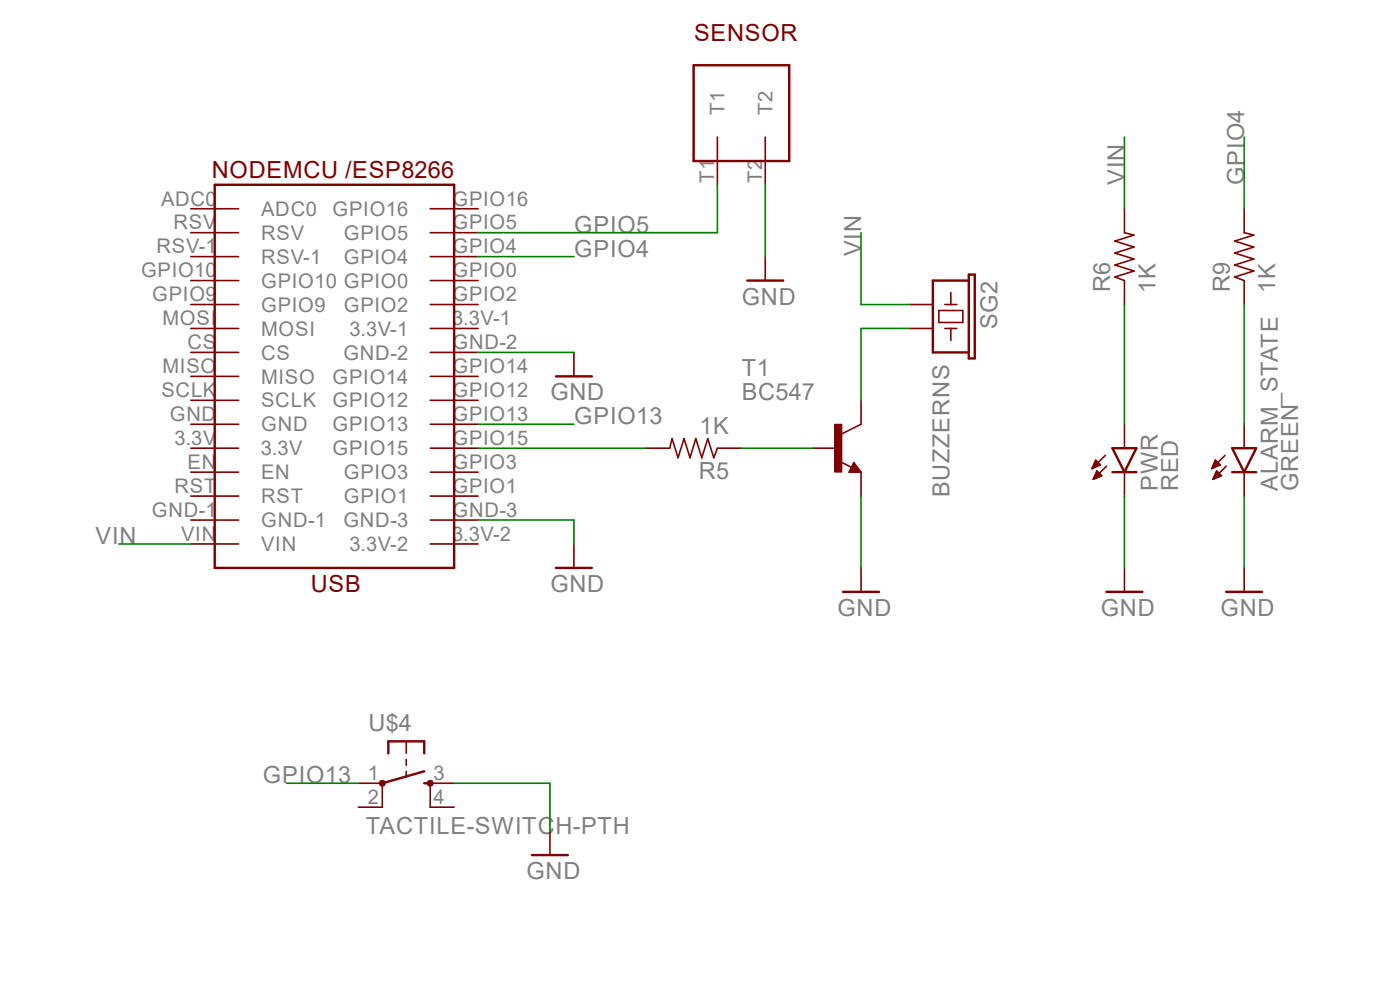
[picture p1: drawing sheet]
<?xml version="1.0" encoding="utf-8"?>
<!DOCTYPE eagle SYSTEM "eagle.dtd">
<!--
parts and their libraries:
SparkFun-Resistors: Licensing: Creative Commons ShareAlike 4.0 International - https://creativecommons.org/licenses/by-sa/4.0
-->
<eagle version="7.2.0">
<drawing>
<settings>
<setting alwaysvectorfont="no"/>
<setting verticaltext="up"/>
</settings>
<grid distance="0.1" unitdist="inch" unit="inch" style="lines" multiple="1" display="no" altdistance="0.01" altunitdist="inch" altunit="inch"/>
<schematic xreflabel="%F%N/%S" xrefpart="/%S.%C%R">
<libraries>
<library name="ESP8266 ESP32 ROINCO">
<symbols>
<symbol name="ROINCO_NODEMCU_ESP8266">
<pin name="ADC0" x="-17.78" y="12.7" length="middle"/>
<pin name="RSV" x="-17.78" y="10.16" length="middle"/>
<pin name="RSV-1" x="-17.78" y="7.62" length="middle"/>
<pin name="GPIO10" x="-17.78" y="5.08" length="middle"/>
<pin name="GPIO9" x="-17.78" y="2.54" length="middle"/>
<pin name="MOSI" x="-17.78" y="0" length="middle"/>
<pin name="CS" x="-17.78" y="-2.54" length="middle"/>
<pin name="MISO" x="-17.78" y="-5.08" length="middle"/>
<pin name="SCLK" x="-17.78" y="-7.62" length="middle"/>
<pin name="GND" x="-17.78" y="-10.16" length="middle"/>
<pin name="3.3V" x="-17.78" y="-12.7" length="middle"/>
<pin name="EN" x="-17.78" y="-15.24" length="middle"/>
<pin name="RST" x="-17.78" y="-17.78" length="middle"/>
<pin name="GND-1" x="-17.78" y="-20.32" length="middle"/>
<pin name="VIN" x="-17.78" y="-22.86" length="middle"/>
<pin name="GPIO16" x="12.7" y="12.7" length="middle" rot="R180"/>
<pin name="GPIO5" x="12.7" y="10.16" length="middle" rot="R180"/>
<pin name="GPIO4" x="12.7" y="7.62" length="middle" rot="R180"/>
<pin name="GPIO0" x="12.7" y="5.08" length="middle" rot="R180"/>
<pin name="GPIO2" x="12.7" y="2.54" length="middle" rot="R180"/>
<pin name="3.3V-1" x="12.7" y="0" length="middle" rot="R180"/>
<pin name="GND-2" x="12.7" y="-2.54" length="middle" rot="R180"/>
<pin name="GPIO14" x="12.7" y="-5.08" length="middle" rot="R180"/>
<pin name="GPIO12" x="12.7" y="-7.62" length="middle" rot="R180"/>
<pin name="GPIO13" x="12.7" y="-10.16" length="middle" rot="R180"/>
<pin name="GPIO15" x="12.7" y="-12.7" length="middle" rot="R180"/>
<pin name="GPIO3" x="12.7" y="-15.24" length="middle" rot="R180"/>
<pin name="GPIO1" x="12.7" y="-17.78" length="middle" rot="R180"/>
<pin name="GND-3" x="12.7" y="-20.32" length="middle" rot="R180"/>
<pin name="3.3V-2" x="12.7" y="-22.86" length="middle" rot="R180"/>
<text x="-5.08" y="-27.94" size="1.778" layer="94">USB</text>
<text x="10.16" y="17.78" size="1.778" layer="94" rot="R180">NODEMCU /ESP8266</text>
<wire x1="-15.24" y1="15.24" x2="10.16" y2="15.24" width="0.254" layer="94"/>
<wire x1="10.16" y1="15.24" x2="10.16" y2="-25.4" width="0.254" layer="94"/>
<wire x1="10.16" y1="-25.4" x2="-15.24" y2="-25.4" width="0.254" layer="94"/>
<wire x1="-15.24" y1="-25.4" x2="-15.24" y2="15.24" width="0.254" layer="94"/>
</symbol>
</symbols>
<devicesets>
<deviceset name="ROINCO_NODEMCU_ESP8266">
<gates>
<gate name="G$1" symbol="ROINCO_NODEMCU_ESP8266" x="-2.54" y="10.16"/>
</gates>
<devices>
<device name="" package="ROINCO_NODEMCU_ESP8266">
<connects>
<connect gate="G$1" pin="3.3V" pad="3.3V"/>
<connect gate="G$1" pin="3.3V-1" pad="3.3V-1"/>
<connect gate="G$1" pin="3.3V-2" pad="3.3V-2"/>
<connect gate="G$1" pin="ADC0" pad="ADC0"/>
<connect gate="G$1" pin="CS" pad="CS"/>
<connect gate="G$1" pin="EN" pad="EN"/>
<connect gate="G$1" pin="GND" pad="GND"/>
<connect gate="G$1" pin="GND-1" pad="GND-1"/>
<connect gate="G$1" pin="GND-2" pad="GND-2"/>
<connect gate="G$1" pin="GND-3" pad="GND-3"/>
<connect gate="G$1" pin="GPIO0" pad="GPIO0"/>
<connect gate="G$1" pin="GPIO1" pad="GPIO1"/>
<connect gate="G$1" pin="GPIO10" pad="GPIO10"/>
<connect gate="G$1" pin="GPIO12" pad="GPIO12"/>
<connect gate="G$1" pin="GPIO13" pad="GPIO13"/>
<connect gate="G$1" pin="GPIO14" pad="GPIO14"/>
<connect gate="G$1" pin="GPIO15" pad="GPIO15"/>
<connect gate="G$1" pin="GPIO16" pad="GPIO16"/>
<connect gate="G$1" pin="GPIO2" pad="GPIO2"/>
<connect gate="G$1" pin="GPIO3" pad="GPIO3"/>
<connect gate="G$1" pin="GPIO4" pad="GPIO4"/>
<connect gate="G$1" pin="GPIO5" pad="GPIO5"/>
<connect gate="G$1" pin="GPIO9" pad="GPIO9"/>
<connect gate="G$1" pin="MISO" pad="MISO"/>
<connect gate="G$1" pin="MOSI" pad="MOSI"/>
<connect gate="G$1" pin="RST" pad="RST"/>
<connect gate="G$1" pin="RSV" pad="RSV"/>
<connect gate="G$1" pin="RSV-1" pad="RSV-1"/>
<connect gate="G$1" pin="SCLK" pad="SCLK"/>
<connect gate="G$1" pin="VIN" pad="VIN"/>
</connects>
<technologies>
<technology name=""/>
</technologies>
</device>
</devices>
</deviceset>
</devicesets>
</library>
<library name="transistor">
<symbols>
<symbol name="NPN">
<wire x1="2.54" y1="2.54" x2="0.508" y2="1.524" width="0.1524" layer="94"/>
<wire x1="1.778" y1="-1.524" x2="2.54" y2="-2.54" width="0.1524" layer="94"/>
<wire x1="2.54" y1="-2.54" x2="1.27" y2="-2.54" width="0.1524" layer="94"/>
<wire x1="1.27" y1="-2.54" x2="1.778" y2="-1.524" width="0.1524" layer="94"/>
<wire x1="1.54" y1="-2.04" x2="0.308" y2="-1.424" width="0.1524" layer="94"/>
<wire x1="1.524" y1="-2.413" x2="2.286" y2="-2.413" width="0.254" layer="94"/>
<wire x1="2.286" y1="-2.413" x2="1.778" y2="-1.778" width="0.254" layer="94"/>
<wire x1="1.778" y1="-1.778" x2="1.524" y2="-2.286" width="0.254" layer="94"/>
<wire x1="1.524" y1="-2.286" x2="1.905" y2="-2.286" width="0.254" layer="94"/>
<wire x1="1.905" y1="-2.286" x2="1.778" y2="-2.032" width="0.254" layer="94"/>
<text x="-10.16" y="7.62" size="1.778" layer="95">&gt;NAME</text>
<text x="-10.16" y="5.08" size="1.778" layer="96">&gt;VALUE</text>
<rectangle x1="-0.254" y1="-2.54" x2="0.508" y2="2.54" layer="94"/>
<pin name="B" x="-2.54" y="0" visible="off" length="short" direction="pas" swaplevel="1"/>
<pin name="E" x="2.54" y="-5.08" visible="off" length="short" direction="pas" swaplevel="3" rot="R90"/>
<pin name="C" x="2.54" y="5.08" visible="off" length="short" direction="pas" swaplevel="2" rot="R270"/>
</symbol>
</symbols>
<devicesets>
<deviceset name="BC547" prefix="T">
<gates>
<gate name="G$1" symbol="NPN" x="0" y="0"/>
</gates>
<devices>
<device name="" package="TO92">
<connects>
<connect gate="G$1" pin="B" pad="2"/>
<connect gate="G$1" pin="C" pad="3"/>
<connect gate="G$1" pin="E" pad="1"/>
</connects>
<technologies>
<technology name=""/>
</technologies>
</device>
</devices>
</deviceset>
</devicesets>
</library>
<library name="TER CON 2PIN ROINCO">
<symbols>
<symbol name="TER_CON_2PIN_ROINCO">
<pin name="T1" x="-2.54" y="-7.62" length="middle" rot="R90"/>
<pin name="T2" x="2.54" y="-7.62" length="middle" rot="R90"/>
<wire x1="-5.08" y1="-5.08" x2="-5.08" y2="5.08" width="0.254" layer="94"/>
<wire x1="-5.08" y1="5.08" x2="5.08" y2="5.08" width="0.254" layer="94"/>
<wire x1="5.08" y1="5.08" x2="5.08" y2="-5.08" width="0.254" layer="94"/>
<wire x1="5.08" y1="-5.08" x2="-5.08" y2="-5.08" width="0.254" layer="94"/>
</symbol>
</symbols>
<devicesets>
<deviceset name="TER_CON_2PIN_ROINCO">
<gates>
<gate name="G$1" symbol="TER_CON_2PIN_ROINCO" x="2.54" y="-7.62"/>
</gates>
<devices>
<device name="PTH" package="TER_CON_2PIN_ROINCO">
<connects>
<connect gate="G$1" pin="T1" pad="T1"/>
<connect gate="G$1" pin="T2" pad="T2"/>
</connects>
<technologies>
<technology name=""/>
</technologies>
</device>
</devices>
</deviceset>
</devicesets>
</library>
<library name="SparkFun-Resistors">
<symbols>
<symbol name="RESISTOR">
<wire x1="-2.54" y1="0" x2="-2.159" y2="1.016" width="0.1524" layer="94"/>
<wire x1="-2.159" y1="1.016" x2="-1.524" y2="-1.016" width="0.1524" layer="94"/>
<wire x1="-1.524" y1="-1.016" x2="-0.889" y2="1.016" width="0.1524" layer="94"/>
<wire x1="-0.889" y1="1.016" x2="-0.254" y2="-1.016" width="0.1524" layer="94"/>
<wire x1="-0.254" y1="-1.016" x2="0.381" y2="1.016" width="0.1524" layer="94"/>
<wire x1="0.381" y1="1.016" x2="1.016" y2="-1.016" width="0.1524" layer="94"/>
<wire x1="1.016" y1="-1.016" x2="1.651" y2="1.016" width="0.1524" layer="94"/>
<wire x1="1.651" y1="1.016" x2="2.286" y2="-1.016" width="0.1524" layer="94"/>
<wire x1="2.286" y1="-1.016" x2="2.54" y2="0" width="0.1524" layer="94"/>
<text x="-3.81" y="1.4986" size="1.778" layer="95">&gt;NAME</text>
<text x="-3.81" y="-3.302" size="1.778" layer="96">&gt;VALUE</text>
<pin name="2" x="5.08" y="0" visible="off" length="short" direction="pas" swaplevel="1" rot="R180"/>
<pin name="1" x="-5.08" y="0" visible="off" length="short" direction="pas" swaplevel="1"/>
</symbol>
</symbols>
<devicesets>
<deviceset name="RESISTOR" prefix="R" uservalue="yes">
<gates>
<gate name="G$1" symbol="RESISTOR" x="0" y="0"/>
</gates>
<devices>
<device name="1206" package="1206">
<connects>
<connect gate="G$1" pin="1" pad="1"/>
<connect gate="G$1" pin="2" pad="2"/>
</connects>
<technologies>
<technology name=""/>
</technologies>
</device>
<device name="AXIAL-0.3" package="AXIAL-0.3">
<connects>
<connect gate="G$1" pin="1" pad="P$1"/>
<connect gate="G$1" pin="2" pad="P$2"/>
</connects>
<technologies>
<technology name=""/>
</technologies>
</device>
<device name="2010" package="R2010">
<connects>
<connect gate="G$1" pin="1" pad="1"/>
<connect gate="G$1" pin="2" pad="2"/>
</connects>
<technologies>
<technology name=""/>
</technologies>
</device>
<device name="0805-RES" package="0805">
<connects>
<connect gate="G$1" pin="1" pad="1"/>
<connect gate="G$1" pin="2" pad="2"/>
</connects>
<technologies>
<technology name=""/>
</technologies>
</device>
<device name="0603-RES" package="0603-RES">
<connects>
<connect gate="G$1" pin="1" pad="1"/>
<connect gate="G$1" pin="2" pad="2"/>
</connects>
<technologies>
<technology name=""/>
</technologies>
</device>
<device name="0603" package="0603-RES">
<connects>
<connect gate="G$1" pin="1" pad="1"/>
<connect gate="G$1" pin="2" pad="2"/>
</connects>
<technologies>
<technology name=""/>
</technologies>
</device>
<device name="PTH-1/6W" package="1/6W-RES">
<connects>
<connect gate="G$1" pin="1" pad="1"/>
<connect gate="G$1" pin="2" pad="2"/>
</connects>
<technologies>
<technology name=""/>
</technologies>
</device>
<device name="2512" package="R2512">
<connects>
<connect gate="G$1" pin="1" pad="1"/>
<connect gate="G$1" pin="2" pad="2"/>
</connects>
<technologies>
<technology name=""/>
</technologies>
</device>
<device name="PTH-1/4W" package="AXIAL-0.4">
<connects>
<connect gate="G$1" pin="1" pad="P$1"/>
<connect gate="G$1" pin="2" pad="P$2"/>
</connects>
<technologies>
<technology name=""/>
</technologies>
</device>
<device name="PTH-1/2W" package="AXIAL-0.5">
<connects>
<connect gate="G$1" pin="1" pad="P$1"/>
<connect gate="G$1" pin="2" pad="P$2"/>
</connects>
<technologies>
<technology name=""/>
</technologies>
</device>
<device name="PTH-1W" package="AXIAL-0.6">
<connects>
<connect gate="G$1" pin="1" pad="P$1"/>
<connect gate="G$1" pin="2" pad="P$2"/>
</connects>
<technologies>
<technology name=""/>
</technologies>
</device>
<device name="PTH-2W" package="AXIAL-0.8">
<connects>
<connect gate="G$1" pin="1" pad="P$1"/>
<connect gate="G$1" pin="2" pad="P$2"/>
</connects>
<technologies>
<technology name=""/>
</technologies>
</device>
<device name="KIT" package="AXIAL-0.3-KIT">
<connects>
<connect gate="G$1" pin="1" pad="P$1"/>
<connect gate="G$1" pin="2" pad="P$2"/>
</connects>
<technologies>
<technology name=""/>
</technologies>
</device>
<device name="EZ" package="AXIAL-0.3EZ">
<connects>
<connect gate="G$1" pin="1" pad="P$1"/>
<connect gate="G$1" pin="2" pad="P$2"/>
</connects>
<technologies>
<technology name=""/>
</technologies>
</device>
<device name="PTH-1/4W-VERT-KIT" package="AXIAL-0.1EZ">
<connects>
<connect gate="G$1" pin="1" pad="P$1"/>
<connect gate="G$1" pin="2" pad="P$2"/>
</connects>
<technologies>
<technology name=""/>
</technologies>
</device>
<device name="PTH-1/4W-VERT" package="AXIAL-0.1">
<connects>
<connect gate="G$1" pin="1" pad="P$1"/>
<connect gate="G$1" pin="2" pad="P$2"/>
</connects>
<technologies>
<technology name=""/>
</technologies>
</device>
<device name="0402" package="0402-RES">
<connects>
<connect gate="G$1" pin="1" pad="1"/>
<connect gate="G$1" pin="2" pad="2"/>
</connects>
<technologies>
<technology name=""/>
</technologies>
</device>
</devices>
</deviceset>
</devicesets>
</library>
<library name="SparkFun-LED">
<symbols>
<symbol name="LED">
<wire x1="1.27" y1="0" x2="0" y2="-2.54" width="0.254" layer="94"/>
<wire x1="0" y1="-2.54" x2="-1.27" y2="0" width="0.254" layer="94"/>
<wire x1="1.27" y1="-2.54" x2="0" y2="-2.54" width="0.254" layer="94"/>
<wire x1="0" y1="-2.54" x2="-1.27" y2="-2.54" width="0.254" layer="94"/>
<wire x1="1.27" y1="0" x2="0" y2="0" width="0.254" layer="94"/>
<wire x1="0" y1="0" x2="-1.27" y2="0" width="0.254" layer="94"/>
<wire x1="-2.032" y1="-0.762" x2="-3.429" y2="-2.159" width="0.1524" layer="94"/>
<wire x1="-1.905" y1="-1.905" x2="-3.302" y2="-3.302" width="0.1524" layer="94"/>
<text x="3.556" y="-4.572" size="1.778" layer="95" rot="R90">&gt;NAME</text>
<text x="5.715" y="-4.572" size="1.778" layer="96" rot="R90">&gt;VALUE</text>
<pin name="C" x="0" y="-5.08" visible="off" length="short" direction="pas" rot="R90"/>
<pin name="A" x="0" y="2.54" visible="off" length="short" direction="pas" rot="R270"/>
<polygon width="0.1524" layer="94">
<vertex x="-3.429" y="-2.159"/>
<vertex x="-3.048" y="-1.27"/>
<vertex x="-2.54" y="-1.778"/>
</polygon>
<polygon width="0.1524" layer="94">
<vertex x="-3.302" y="-3.302"/>
<vertex x="-2.921" y="-2.413"/>
<vertex x="-2.413" y="-2.921"/>
</polygon>
</symbol>
</symbols>
<devicesets>
<deviceset name="LED" prefix="D" uservalue="yes">
<gates>
<gate name="G$1" symbol="LED" x="0" y="0"/>
</gates>
<devices>
<device name="5MM" package="LED5MM">
<connects>
<connect gate="G$1" pin="A" pad="A"/>
<connect gate="G$1" pin="C" pad="K"/>
</connects>
<technologies>
<technology name=""/>
</technologies>
</device>
<device name="3MM" package="LED3MM">
<connects>
<connect gate="G$1" pin="A" pad="A"/>
<connect gate="G$1" pin="C" pad="K"/>
</connects>
<technologies>
<technology name=""/>
</technologies>
</device>
<device name="1206" package="LED-1206">
<connects>
<connect gate="G$1" pin="A" pad="A"/>
<connect gate="G$1" pin="C" pad="C"/>
</connects>
<technologies>
<technology name=""/>
</technologies>
</device>
<device name="0603" package="LED-0603">
<connects>
<connect gate="G$1" pin="A" pad="A"/>
<connect gate="G$1" pin="C" pad="C"/>
</connects>
<technologies>
<technology name=""/>
</technologies>
</device>
<device name="10MM" package="LED10MM">
<connects>
<connect gate="G$1" pin="A" pad="A"/>
<connect gate="G$1" pin="C" pad="C"/>
</connects>
<technologies>
<technology name=""/>
</technologies>
</device>
<device name="-FKIT-1206" package="FKIT-LED-1206">
<connects>
<connect gate="G$1" pin="A" pad="A"/>
<connect gate="G$1" pin="C" pad="C"/>
</connects>
<technologies>
<technology name=""/>
</technologies>
</device>
<device name="-3MM-NO_SILK" package="LED3MM-NS">
<connects>
<connect gate="G$1" pin="A" pad="A"/>
<connect gate="G$1" pin="C" pad="K"/>
</connects>
<technologies>
<technology name=""/>
</technologies>
</device>
<device name="5MM-KIT" package="LED5MM-KIT">
<connects>
<connect gate="G$1" pin="A" pad="A"/>
<connect gate="G$1" pin="C" pad="K"/>
</connects>
<technologies>
<technology name=""/>
</technologies>
</device>
<device name="1206-BOTTOM" package="LED-1206-BOTTOM">
<connects>
<connect gate="G$1" pin="A" pad="A"/>
<connect gate="G$1" pin="C" pad="C"/>
</connects>
<technologies>
<technology name=""/>
</technologies>
</device>
</devices>
</deviceset>
</devicesets>
</library>
<library name="supply1">
<symbols>
<symbol name="GND">
<wire x1="-1.905" y1="0" x2="1.905" y2="0" width="0.254" layer="94"/>
<text x="-2.54" y="-2.54" size="1.778" layer="96">&gt;VALUE</text>
<pin name="GND" x="0" y="2.54" visible="off" length="short" direction="sup" rot="R270"/>
</symbol>
</symbols>
<devicesets>
<deviceset name="GND" prefix="GND">
<gates>
<gate name="1" symbol="GND" x="0" y="0"/>
</gates>
<devices>
<device name="">
<technologies>
<technology name=""/>
</technologies>
</device>
</devices>
</deviceset>
</devicesets>
</library>
<library name="SparkFun-Electromechanical">
<symbols>
<symbol name="BUZZER">
<wire x1="-1.27" y1="1.905" x2="0" y2="1.905" width="0.1524" layer="94"/>
<wire x1="0" y1="1.905" x2="0" y2="2.54" width="0.1524" layer="94"/>
<wire x1="0" y1="1.905" x2="0" y2="1.27" width="0.1524" layer="94"/>
<wire x1="0.635" y1="3.175" x2="0.635" y2="0.635" width="0.1524" layer="94"/>
<wire x1="0.635" y1="0.635" x2="1.905" y2="0.635" width="0.1524" layer="94"/>
<wire x1="1.905" y1="0.635" x2="1.905" y2="3.175" width="0.1524" layer="94"/>
<wire x1="1.905" y1="3.175" x2="0.635" y2="3.175" width="0.1524" layer="94"/>
<wire x1="2.54" y1="2.54" x2="2.54" y2="1.905" width="0.1524" layer="94"/>
<wire x1="2.54" y1="1.905" x2="3.81" y2="1.905" width="0.1524" layer="94"/>
<wire x1="2.54" y1="1.905" x2="2.54" y2="1.27" width="0.1524" layer="94"/>
<wire x1="5.08" y1="0" x2="5.08" y2="3.81" width="0.254" layer="94"/>
<wire x1="5.08" y1="3.81" x2="5.715" y2="3.81" width="0.254" layer="94"/>
<wire x1="5.715" y1="3.81" x2="5.715" y2="4.445" width="0.254" layer="94"/>
<wire x1="5.715" y1="4.445" x2="-3.175" y2="4.445" width="0.254" layer="94"/>
<wire x1="-3.175" y1="4.445" x2="-3.175" y2="3.81" width="0.254" layer="94"/>
<wire x1="-3.175" y1="3.81" x2="-2.54" y2="3.81" width="0.254" layer="94"/>
<wire x1="-2.54" y1="3.81" x2="-2.54" y2="0" width="0.254" layer="94"/>
<wire x1="-2.54" y1="3.81" x2="5.08" y2="3.81" width="0.254" layer="94"/>
<wire x1="-2.54" y1="0" x2="5.08" y2="0" width="0.254" layer="94"/>
<text x="-2.54" y="5.08" size="1.778" layer="95">&gt;NAME</text>
<text x="6.35" y="0" size="1.778" layer="96">&gt;VALUE</text>
<pin name="2" x="2.54" y="-2.54" visible="off" length="short" direction="pas" rot="R90"/>
<pin name="1" x="0" y="-2.54" visible="off" length="short" direction="pas" rot="R90"/>
</symbol>
</symbols>
<devicesets>
<deviceset name="BUZZER" prefix="SG">
<gates>
<gate name="G$1" symbol="BUZZER" x="0" y="0"/>
</gates>
<devices>
<device name="PTH" package="BUZZER-12MM">
<connects>
<connect gate="G$1" pin="1" pad="+"/>
<connect gate="G$1" pin="2" pad="-"/>
</connects>
<technologies>
<technology name=""/>
</technologies>
</device>
<device name="SMD" package="BUZZER-CMT1603">
<connects>
<connect gate="G$1" pin="1" pad="P$1"/>
<connect gate="G$1" pin="2" pad="P$2"/>
</connects>
<technologies>
<technology name=""/>
</technologies>
</device>
<device name="SMD2" package="BUZZER-CCV">
<connects>
<connect gate="G$1" pin="1" pad="+"/>
<connect gate="G$1" pin="2" pad="-"/>
</connects>
<technologies>
<technology name=""/>
</technologies>
</device>
<device name="SMD3" package="BUZZER-CMT1102">
<connects>
<connect gate="G$1" pin="1" pad="1"/>
<connect gate="G$1" pin="2" pad="2"/>
</connects>
<technologies>
<technology name=""/>
</technologies>
</device>
<device name="NS" package="BUZZER-12MM-NS">
<connects>
<connect gate="G$1" pin="1" pad="+"/>
<connect gate="G$1" pin="2" pad="-"/>
</connects>
<technologies>
<technology name=""/>
</technologies>
</device>
<device name="PTH-NS-KIT" package="BUZZER-12MM-NS-KIT">
<connects>
<connect gate="G$1" pin="1" pad="+"/>
<connect gate="G$1" pin="2" pad="-"/>
</connects>
<technologies>
<technology name="">
<attribute name="PROD_ID" value="COMP-08253" constant="no"/>
</technology>
</technologies>
</device>
<device name="SMD2-KIT" package="BUZZER-CCV-KIT">
<connects>
<connect gate="G$1" pin="1" pad="+"/>
<connect gate="G$1" pin="2" pad="-"/>
</connects>
<technologies>
<technology name=""/>
</technologies>
</device>
<device name="PTH-KIT" package="BUZZER-12MM-KIT">
<connects>
<connect gate="G$1" pin="1" pad="+"/>
<connect gate="G$1" pin="2" pad="-"/>
</connects>
<technologies>
<technology name="">
<attribute name="PROD_ID" value="COMP-08253" constant="no"/>
</technology>
</technologies>
</device>
</devices>
</deviceset>
</devicesets>
</library>
<library name="GeekAmmo">
<symbols>
<symbol name="TACTILE-SWITCH">
<wire x1="1.905" y1="0" x2="2.54" y2="0" width="0.254" layer="94"/>
<wire x1="1.905" y1="4.445" x2="1.905" y2="3.175" width="0.254" layer="94"/>
<wire x1="-1.905" y1="4.445" x2="-1.905" y2="3.175" width="0.254" layer="94"/>
<wire x1="1.905" y1="4.445" x2="0" y2="4.445" width="0.254" layer="94"/>
<wire x1="0" y1="4.445" x2="-1.905" y2="4.445" width="0.254" layer="94"/>
<wire x1="0" y1="2.54" x2="0" y2="1.905" width="0.1524" layer="94"/>
<wire x1="0" y1="1.27" x2="0" y2="0.635" width="0.1524" layer="94"/>
<wire x1="0" y1="4.445" x2="0" y2="3.175" width="0.1524" layer="94"/>
<wire x1="2.54" y1="-2.54" x2="2.54" y2="0" width="0.1524" layer="94"/>
<wire x1="-2.54" y1="-2.54" x2="-2.54" y2="0" width="0.1524" layer="94"/>
<wire x1="-2.54" y1="0" x2="1.905" y2="1.27" width="0.254" layer="94"/>
<circle x="-2.54" y="0" radius="0.127" width="0.4064" layer="94"/>
<circle x="2.54" y="0" radius="0.127" width="0.4064" layer="94"/>
<text x="-4.064" y="5.588" size="1.778" layer="95">&gt;NAME</text>
<text x="-4.318" y="-5.334" size="1.778" layer="96">&gt;VALUE</text>
<pin name="1" x="-5.08" y="0" visible="pad" length="short" direction="pas" swaplevel="2"/>
<pin name="3" x="5.08" y="0" visible="pad" length="short" direction="pas" swaplevel="1" rot="R180"/>
<pin name="4" x="5.08" y="-2.54" visible="pad" length="short" direction="pas" swaplevel="1" rot="R180"/>
<pin name="2" x="-5.08" y="-2.54" visible="pad" length="short" direction="pas" swaplevel="2"/>
</symbol>
</symbols>
<devicesets>
<deviceset name="TACTILE-SWITCH">
<gates>
<gate name="G$1" symbol="TACTILE-SWITCH" x="0" y="0"/>
</gates>
<devices>
<device name="-7914G" package="7914G">
<connects>
<connect gate="G$1" pin="1" pad="1"/>
<connect gate="G$1" pin="2" pad="2"/>
<connect gate="G$1" pin="3" pad="3"/>
<connect gate="G$1" pin="4" pad="4"/>
</connects>
<technologies>
<technology name=""/>
</technologies>
</device>
<device name="-PTH" package="TAC-SWITCH-PTH">
<connects>
<connect gate="G$1" pin="1" pad="1"/>
<connect gate="G$1" pin="2" pad="2"/>
<connect gate="G$1" pin="3" pad="3"/>
<connect gate="G$1" pin="4" pad="4"/>
</connects>
<technologies>
<technology name=""/>
</technologies>
</device>
</devices>
</deviceset>
</devicesets>
</library>
</libraries>
<attributes>
</attributes>
<variantdefs>
</variantdefs>
<classes>
<class number="0" name="default" width="0" drill="0">
</class>
</classes>
<parts>
<part name="U$1" library="ESP8266 ESP32 ROINCO" deviceset="ROINCO_NODEMCU_ESP8266" device=""/>
<part name="T1" library="transistor" deviceset="BC547" device=""/>
<part name="R5" library="SparkFun-Resistors" deviceset="RESISTOR" device="PTH-1/4W" value="1K"/>
<part name="SG2" library="SparkFun-Electromechanical" deviceset="BUZZER" device="NS"/>
<part name="GND4" library="supply1" deviceset="GND" device=""/>
<part name="R6" library="SparkFun-Resistors" deviceset="RESISTOR" device="PTH-1/4W" value="1K"/>
<part name="PWR" library="SparkFun-LED" deviceset="LED" device="3MM" value="RED"/>
<part name="GND6" library="supply1" deviceset="GND" device=""/>
<part name="R9" library="SparkFun-Resistors" deviceset="RESISTOR" device="PTH-1/4W" value="1K"/>
<part name="ALARM_STATE" library="SparkFun-LED" deviceset="LED" device="3MM" value="GREEN"/>
<part name="GND7" library="supply1" deviceset="GND" device=""/>
<part name="SENSOR" library="TER CON 2PIN ROINCO" deviceset="TER_CON_2PIN_ROINCO" device="PTH"/>
<part name="GND8" library="supply1" deviceset="GND" device=""/>
<part name="U$4" library="GeekAmmo" deviceset="TACTILE-SWITCH" device="-PTH"/>
<part name="GND10" library="supply1" deviceset="GND" device=""/>
<part name="GND1" library="supply1" deviceset="GND" device=""/>
<part name="GND2" library="supply1" deviceset="GND" device=""/>
</parts>
<sheets>
<sheet>
<plain>
<text x="96.52" y="83.82" size="1.778" layer="94">SENSOR</text>
</plain>
<instances>
<instance part="U$1" gate="G$1" x="60.96" y="53.34"/>
<instance part="T1" gate="G$1" x="111.76" y="40.64"/>
<instance part="R5" gate="G$1" x="96.52" y="40.64" rot="R180"/>
<instance part="SG2" gate="G$1" x="121.92" y="55.88" rot="R270"/>
<instance part="GND4" gate="1" x="114.3" y="25.4"/>
<instance part="R6" gate="G$1" x="142.24" y="60.96" rot="R90"/>
<instance part="PWR" gate="G$1" x="142.24" y="40.64"/>
<instance part="GND6" gate="1" x="142.24" y="25.4"/>
<instance part="R9" gate="G$1" x="154.94" y="60.96" rot="R90"/>
<instance part="ALARM_STATE" gate="G$1" x="154.94" y="40.64"/>
<instance part="GND7" gate="1" x="154.94" y="25.4"/>
<instance part="SENSOR" gate="G$1" x="101.6" y="76.2"/>
<instance part="GND8" gate="1" x="104.14" y="58.42"/>
<instance part="U$4" gate="G$1" x="66.04" y="5.08"/>
<instance part="GND10" gate="1" x="81.28" y="-2.54"/>
<instance part="GND1" gate="1" x="83.82" y="27.94"/>
<instance part="GND2" gate="1" x="83.82" y="48.26"/>
</instances>
<busses>
</busses>
<nets>
<net name="VIN" class="0">
<segment>
<pinref part="SG2" gate="G$1" pin="1"/>
<wire x1="119.38" y1="55.88" x2="114.3" y2="55.88" width="0.1524" layer="91"/>
<wire x1="114.3" y1="55.88" x2="114.3" y2="63.5" width="0.1524" layer="91"/>
<label x="114.3" y="60.96" size="1.778" layer="95" rot="R90"/>
</segment>
<segment>
<pinref part="U$1" gate="G$1" pin="VIN"/>
<wire x1="43.18" y1="30.48" x2="35.56" y2="30.48" width="0.1524" layer="91"/>
<label x="33.02" y="30.48" size="1.778" layer="95"/>
</segment>
<segment>
<pinref part="R6" gate="G$1" pin="2"/>
<wire x1="142.24" y1="73.66" x2="142.24" y2="66.04" width="0.1524" layer="91"/>
<label x="142.24" y="68.58" size="1.778" layer="95" rot="R90"/>
</segment>
</net>
<net name="GND" class="0">
<segment>
<pinref part="T1" gate="G$1" pin="E"/>
<pinref part="GND4" gate="1" pin="GND"/>
<wire x1="114.3" y1="35.56" x2="114.3" y2="27.94" width="0.1524" layer="91"/>
</segment>
<segment>
<pinref part="PWR" gate="G$1" pin="C"/>
<pinref part="GND6" gate="1" pin="GND"/>
<wire x1="142.24" y1="35.56" x2="142.24" y2="27.94" width="0.1524" layer="91"/>
</segment>
<segment>
<pinref part="ALARM_STATE" gate="G$1" pin="C"/>
<pinref part="GND7" gate="1" pin="GND"/>
<wire x1="154.94" y1="35.56" x2="154.94" y2="27.94" width="0.1524" layer="91"/>
</segment>
<segment>
<pinref part="SENSOR" gate="G$1" pin="T2"/>
<wire x1="104.14" y1="68.58" x2="104.14" y2="60.96" width="0.1524" layer="91"/>
<pinref part="GND8" gate="1" pin="GND"/>
</segment>
<segment>
<pinref part="U$4" gate="G$1" pin="3"/>
<wire x1="71.12" y1="5.08" x2="81.28" y2="5.08" width="0.1524" layer="91"/>
<wire x1="81.28" y1="5.08" x2="81.28" y2="0" width="0.1524" layer="91"/>
<pinref part="GND10" gate="1" pin="GND"/>
</segment>
<segment>
<pinref part="U$1" gate="G$1" pin="GND-3"/>
<wire x1="73.66" y1="33.02" x2="83.82" y2="33.02" width="0.1524" layer="91"/>
<wire x1="83.82" y1="33.02" x2="83.82" y2="30.48" width="0.1524" layer="91"/>
<pinref part="GND1" gate="1" pin="GND"/>
</segment>
<segment>
<pinref part="U$1" gate="G$1" pin="GND-2"/>
<pinref part="GND2" gate="1" pin="GND"/>
<wire x1="73.66" y1="50.8" x2="83.82" y2="50.8" width="0.1524" layer="91"/>
</segment>
</net>
<net name="GPIO5" class="0">
<segment>
<pinref part="U$1" gate="G$1" pin="GPIO5"/>
<label x="83.82" y="63.5" size="1.778" layer="95"/>
<pinref part="SENSOR" gate="G$1" pin="T1"/>
<wire x1="73.66" y1="63.5" x2="99.06" y2="63.5" width="0.1524" layer="91"/>
<wire x1="99.06" y1="63.5" x2="99.06" y2="68.58" width="0.1524" layer="91"/>
</segment>
</net>
<net name="N$5" class="0">
<segment>
<pinref part="U$1" gate="G$1" pin="GPIO15"/>
<pinref part="R5" gate="G$1" pin="2"/>
<wire x1="73.66" y1="40.64" x2="91.44" y2="40.64" width="0.1524" layer="91"/>
</segment>
</net>
<net name="N$8" class="0">
<segment>
<pinref part="R5" gate="G$1" pin="1"/>
<pinref part="T1" gate="G$1" pin="B"/>
<wire x1="101.6" y1="40.64" x2="109.22" y2="40.64" width="0.1524" layer="91"/>
</segment>
</net>
<net name="N$13" class="0">
<segment>
<pinref part="SG2" gate="G$1" pin="2"/>
<pinref part="T1" gate="G$1" pin="C"/>
<wire x1="119.38" y1="53.34" x2="114.3" y2="53.34" width="0.1524" layer="91"/>
<wire x1="114.3" y1="53.34" x2="114.3" y2="45.72" width="0.1524" layer="91"/>
</segment>
</net>
<net name="N$16" class="0">
<segment>
<pinref part="R6" gate="G$1" pin="1"/>
<pinref part="PWR" gate="G$1" pin="A"/>
<wire x1="142.24" y1="55.88" x2="142.24" y2="43.18" width="0.1524" layer="91"/>
</segment>
</net>
<net name="GPIO4" class="0">
<segment>
<pinref part="R9" gate="G$1" pin="2"/>
<wire x1="154.94" y1="73.66" x2="154.94" y2="66.04" width="0.1524" layer="91"/>
<label x="154.94" y="68.58" size="1.778" layer="95" rot="R90"/>
</segment>
<segment>
<pinref part="U$1" gate="G$1" pin="GPIO4"/>
<wire x1="73.66" y1="60.96" x2="83.82" y2="60.96" width="0.1524" layer="91"/>
<label x="83.82" y="60.96" size="1.778" layer="95"/>
</segment>
</net>
<net name="N$18" class="0">
<segment>
<pinref part="R9" gate="G$1" pin="1"/>
<pinref part="ALARM_STATE" gate="G$1" pin="A"/>
<wire x1="154.94" y1="55.88" x2="154.94" y2="43.18" width="0.1524" layer="91"/>
</segment>
</net>
<net name="GPIO13" class="0">
<segment>
<pinref part="U$1" gate="G$1" pin="GPIO13"/>
<wire x1="73.66" y1="43.18" x2="83.82" y2="43.18" width="0.1524" layer="91"/>
<label x="83.82" y="43.18" size="1.778" layer="95"/>
</segment>
<segment>
<pinref part="U$4" gate="G$1" pin="1"/>
<wire x1="60.96" y1="5.08" x2="53.34" y2="5.08" width="0.1524" layer="91"/>
<label x="50.8" y="5.08" size="1.778" layer="95"/>
</segment>
</net>
</nets>
</sheet>
</sheets>
</schematic>
</drawing>
</eagle>
